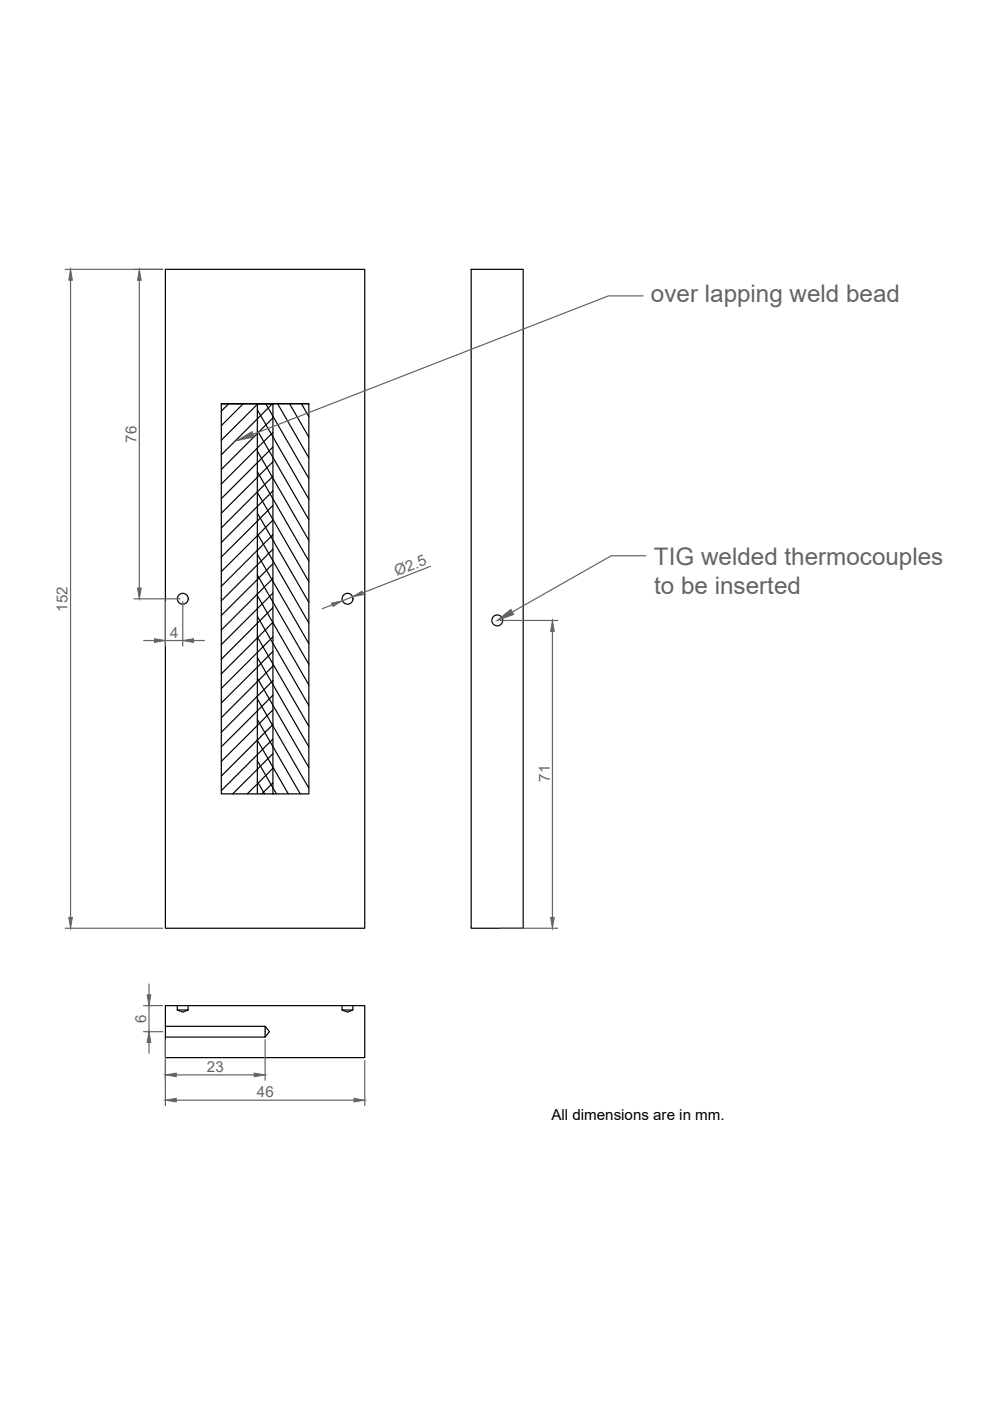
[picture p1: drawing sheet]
<svg xmlns="http://www.w3.org/2000/svg" width="210mm" height="297mm" viewBox="0 0 210 297" stroke-linecap="round" stroke-linejoin="round" font-family="sans-serif">
<!-- layer: 0 -->
<g fill="none" stroke="#000" stroke-width=".25">
<path d="M35.1 57.1h42.2v139.7h-42.2zM99.9 57.1h11v139.7h-11zM46.9 85.6v82.7h18.6v-82.7h-18.6h11v82.7M48.5 85.6l-1.6 1.6M51.6 85.6l-4.7 4.7M54.6 95.6l10.9 19M54.6 91.3l10.9 18.9M54.6 86.9l10.9 18.9M54.7 85.6l-7.8 7.7M56.3 85.6l9.2 15.9M57.8 85.6l-10.9 10.8M57.9 88.6l-11 10.9"/>
<path d="M57.9 91.7l-11 10.9M57.9 94.8l-11 10.9M57.9 97.9l-11 10.9M58.9 85.6l6.6 11.5M61.4 85.6l4.1 7.1M63.9 85.6l1.6 2.7M65.5 85.6h-10.9v82.7M54.6 117.5l10.9 19M54.6 113.2l10.9 18.9M54.6 108.8l10.9 18.9M54.6 104.4l10.9 18.9M54.6 100l10.9 19"/>
<path d="M57.9 101l-11 10.9M57.9 104.1l-11 10.9M57.9 107.2l-11 10.9M57.9 110.3l-11 10.9M57.9 113.4l-11 10.9M57.9 116.5l-11 10.9M57.9 119.5l-11 11M54.6 139.4l10.9 18.9M54.6 135l10.9 19M54.6 130.7l10.9 18.9M54.6 126.3l10.9 18.9M54.6 121.9l10.9 18.9"/>
<path d="M57.9 122.6l-11 11M57.9 125.8l-11 10.9M57.9 128.8l-11 11M57.9 131.9l-11 11M57.9 135l-11 11M57.9 138.1l-11 11M54.6 156.9l6.5 11.4M54.6 152.5l9.1 15.8M54.6 148.2l10.9 18.9M54.6 143.8l10.9 18.9M57.9 141.2l-11 11M57.9 144.3l-11 11"/>
<path d="M57.9 147.4l-11 10.9M57.9 150.5l-11 10.9M57.9 153.6l-11 10.9M57.9 156.7l-11 10.9M57.9 159.8l-8.6 8.5M54.6 161.3l4 7M54.6 165.7l1.5 2.6M57.9 162.9l-5.5 5.4M57.9 166l-2.4 2.3M35.1 213.2h42.2v11h-42.2zM35.1 217.6h21.1v2.3h-21.1M37.6 213.2v.9h2.3v-.9"/>
<path d="M37.6 214.1l1.1 .5 1.2-.5M56.2 217.6l.9 1.1-.9 1.2M72.5 213.2v.9h2.3v-.9M72.5 214.1l1.2 .5 1.1-.5"/>
<circle cx="38.8" cy="126.9" r="1.15"/>
<circle cx="73.7" cy="126.9" r="1.15"/>
<circle cx="105.4" cy="131.5" r="1.15"/>
</g>
<g fill="none" stroke="#636466" stroke-width=".25">
<path d="M13.8 57.1h20.7M15 59.4v135.1M29.5 59.4v65.3M136.3 62.7h-7.3l-75.3 29.4M136.9 117.8h-7.3l-21 12M28.4 127h9.8M30.5 135.8h2.3M35.1 127.5v9.5M35.1 135.8h3.6M38.7 127.5v9.5M41 135.8h2.3M70.5 128.2l-2.2 .9"/>
<path d="M74.7 126.5l-2.1 .9M91.3 120.1l-14.4 5.6M106 131.6h12.3M117.1 133.9v60.6M13.8 196.8h20.7M106 196.8h12.3M30.4 218.7h4.1M30.4 213.2h4.1M31.6 208.6v2.3M31.6 213.2v5.5M31.6 221v2.3M35.1 220.5v13.9"/>
<path d="M37.4 233.3h37.6M37.4 227.9h16.5M56.2 220.5v8.5M77.3 224.8v9.6"/>
</g>
<g fill="#636466" stroke="#636466" stroke-width=".21">
<path d="M70.3 127.9l2.3-.5-2 1.2z"/>
<path d="M74.7 126.5l2-1.2 .3 .8z"/>
<path d="M15 57.1l.3 2.3h-.7z"/>
<path d="M14.6 194.5h.7l-.3 2.3z"/>
<path d="M38.7 135.8l2.3-.4v.8z"/>
<path d="M32.8 135.4l2.3 .4-2.3 .4z"/>
<path d="M29.2 124.7h.7l-.4 2.3z"/>
<path d="M29.5 57.1l.4 2.3h-.7z"/>
<path d="M35.1 233.3l2.3-.4v.7z"/>
<path d="M75 232.9l2.3 .4-2.3 .3z"/>
<path d="M117.1 131.6l.4 2.3h-.8z"/>
<path d="M116.7 194.5h.8l-.4 2.3z"/>
<path d="M53.9 227.5l2.3 .4-2.3 .4z"/>
<path d="M35.1 227.9l2.3-.4v.8z"/>
<path d="M31.6 218.7l.4 2.3h-.8z"/>
<path d="M31.2 210.9h.8l-.4 2.3z"/>
<path d="M50.2 93.4l3.3-1.9 .4 1.1z"/>
<path d="M105.4 131.6l2.9-2.4 .6 1.1z"/>
</g>
<g font-size="5.1" fill="#636466">
<text x="138" y="64">over lapping weld bead</text>
<text x="138.7" y="119.7">TIG welded thermocouples</text>
<text x="138.7" y="125.8">to be inserted</text>
</g>
<g font-size="3.2" fill="#636466">
<text x="28.9" y="93.8" transform="rotate(-90 28.9 93.8)">76</text>
<text x="84.2" y="122.1" transform="rotate(-21 84.2 122.1)">Ø2.5</text>
<text x="14.3" y="129.7" transform="rotate(-90 14.3 129.7)">152</text>
<text x="36.1" y="135.2">4</text>
<text x="116.6" y="165.8" transform="rotate(-90 116.6 165.8)">71</text>
<text x="31" y="216.9" transform="rotate(-90 31 216.9)">6</text>
<text x="43.9" y="227.3">23</text>
<text x="54.5" y="232.6">46</text>
</g>
<text font-size="3.2" x="116.9" y="237.4">All dimensions are in mm.</text>
</svg>
